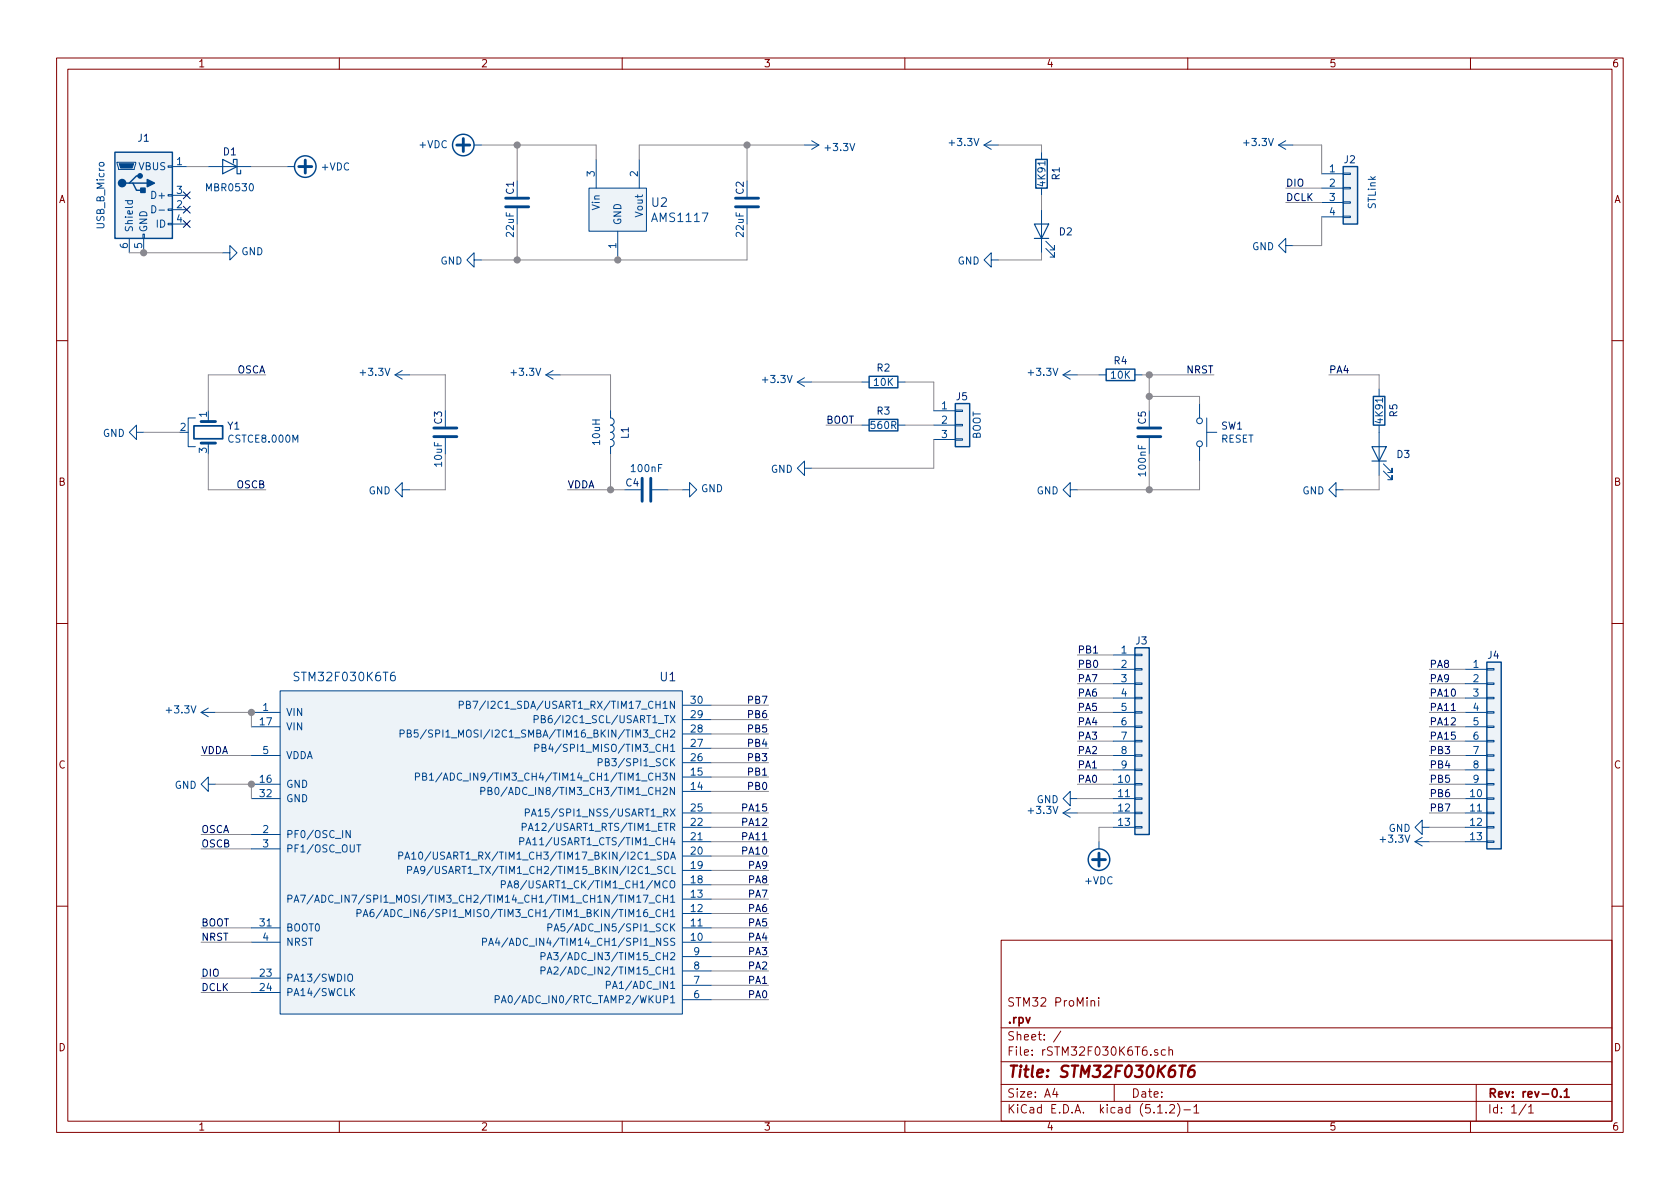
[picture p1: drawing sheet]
EESchema Schematic File Version 4
LIBS:rSTM32F030K6T6-cache
EELAYER 29 0
EELAYER END
$Descr A4 11693 8268
encoding utf-8
Sheet 1 1
Title "STM32F030K6T6"
Date ""
Rev "rev-0.1"
Comp ".rpv"
Comment1 "STM32 ProMini"
Comment2 ""
Comment3 ""
Comment4 ""
$EndDescr
$Comp
L rLibrary:AMS1117 U2
U 1 1
P 4300 1400
F 0 "U2" H 4528 1403 60  0000 L CNN
F 1 "AMS1117" H 4528 1297 60  0000 L CNN
F 2 "TO_SOT_Packages_SMD:SOT-223-3_TabPin2" H 4250 1550 60  0001 C CNN
F 3 "" H 4250 1550 60  0001 C CNN
	1    4300 1400
	1    0    0    -1  
$EndComp
$Comp
L Device:C C5
U 1 1
P 8000 3000
F 0 "C5" V 7950 3050 50  0000 L CNN
F 1 "100nF" V 7950 2800 50  0000 C CNN
F 2 "Capacitors_SMD:C_0805" H 8038 2850 50  0001 C CNN
F 3 "~" H 8000 3000 50  0001 C CNN
	1    8000 3000
	1    0    0    -1  
$EndComp
$Comp
L Device:LED D2
U 1 1
P 7250 1600
F 0 "D2" V 7243 1483 50  0000 R CNN
F 1 "LED" V 7198 1483 50  0001 R CNN
F 2 "LEDs:LED_0805" H 7250 1600 50  0001 C CNN
F 3 "~" H 7250 1600 50  0001 C CNN
	1    7250 1600
	0    -1   -1   0   
$EndComp
$Comp
L Device:LED D3
U 1 1
P 9600 3150
F 0 "D3" V 9593 3033 50  0000 R CNN
F 1 "LED" V 9548 3033 50  0001 R CNN
F 2 "LEDs:LED_0805" H 9600 3150 50  0001 C CNN
F 3 "~" H 9600 3150 50  0001 C CNN
	1    9600 3150
	0    -1   -1   0   
$EndComp
$Comp
L Device:R R1
U 1 1
P 7250 1200
F 0 "R1" V 7350 1150 50  0000 L CNN
F 1 "4K91" V 7250 1200 50  0000 C CNN
F 2 "Resistors_SMD:R_0603" V 7180 1200 50  0001 C CNN
F 3 "~" H 7250 1200 50  0001 C CNN
	1    7250 1200
	1    0    0    -1  
$EndComp
$Comp
L Device:R R2
U 1 1
P 6150 2650
F 0 "R2" V 6050 2650 50  0000 C CNN
F 1 "10K" V 6150 2650 50  0000 C CNN
F 2 "Resistors_SMD:R_0603" V 6080 2650 50  0001 C CNN
F 3 "~" H 6150 2650 50  0001 C CNN
	1    6150 2650
	0    1    1    0   
$EndComp
$Comp
L Device:R R3
U 1 1
P 6150 2950
F 0 "R3" V 6050 2950 50  0000 C CNN
F 1 "560R" V 6150 2950 50  0000 C CNN
F 2 "Resistors_SMD:R_0603" V 6080 2950 50  0001 C CNN
F 3 "~" H 6150 2950 50  0001 C CNN
	1    6150 2950
	0    1    1    0   
$EndComp
$Comp
L Device:R R4
U 1 1
P 7800 2600
F 0 "R4" V 7700 2600 50  0000 C CNN
F 1 "10K" V 7800 2600 50  0000 C CNN
F 2 "Resistors_SMD:R_0603" V 7730 2600 50  0001 C CNN
F 3 "~" H 7800 2600 50  0001 C CNN
	1    7800 2600
	0    1    1    0   
$EndComp
$Comp
L Device:R R5
U 1 1
P 9600 2850
F 0 "R5" V 9700 2800 50  0000 L CNN
F 1 "4K91" V 9600 2850 50  0000 C CNN
F 2 "Resistors_SMD:R_0603" V 9530 2850 50  0001 C CNN
F 3 "~" H 9600 2850 50  0001 C CNN
	1    9600 2850
	1    0    0    -1  
$EndComp
$Comp
L Device:Crystal_GND2 Y1
U 1 1
P 1450 3000
F 0 "Y1" V 1404 3130 50  0000 L CNN
F 1 "CSTCE8.000M" V 1495 3130 50  0000 L CNN
F 2 ".rpvM:Crystal_CSTCE_3pin_3.2x1.3" H 1450 3000 50  0001 C CNN
F 3 "~" H 1450 3000 50  0001 C CNN
	1    1450 3000
	0    1    1    0   
$EndComp
$Comp
L Connector:USB_B_Micro J1
U 1 1
P 1000 1350
F 0 "J1" H 1000 1750 50  0000 C CNN
F 1 "USB_B_Micro" V 700 1350 50  0000 C CNN
F 2 "Connectors_USB:USB_Micro-B_Molex_47346-0001" H 1150 1300 50  0001 C CNN
F 3 "~" H 1150 1300 50  0001 C CNN
	1    1000 1350
	1    0    0    -1  
$EndComp
$Comp
L Device:D_Schottky D1
U 1 1
P 1600 1150
F 0 "D1" H 1600 1050 50  0000 C CNN
F 1 "MBR0530" H 1600 1300 50  0000 C CNN
F 2 "Diodes_SMD:D_SOD-123" H 1600 1150 50  0001 C CNN
F 3 "~" H 1600 1150 50  0001 C CNN
	1    1600 1150
	-1   0    0    1   
$EndComp
$Comp
L Connector_Generic:Conn_01x04 J2
U 1 1
P 9400 1300
F 0 "J2" H 9350 1500 50  0000 L CNN
F 1 "STLink" V 9550 1150 50  0000 L CNN
F 2 "Pin_Headers:Pin_Header_Straight_1x04_Pitch2.54mm" H 9400 1300 50  0001 C CNN
F 3 "~" H 9400 1300 50  0001 C CNN
	1    9400 1300
	1    0    0    -1  
$EndComp
Wire Wire Line
	1450 1150 1300 1150
$Comp
L power:+VDC #PWR0101
U 1 1
P 2000 1150
F 0 "#PWR0101" H 2000 1050 50  0001 C CNN
F 1 "+VDC" V 2000 1380 50  0000 L CNN
F 2 "" H 2000 1150 50  0001 C CNN
F 3 "" H 2000 1150 50  0001 C CNN
	1    2000 1150
	0    1    1    0   
$EndComp
$Comp
L power:GND #PWR0102
U 1 1
P 1550 1750
F 0 "#PWR0102" H 1550 1500 50  0001 C CNN
F 1 "GND" V 1555 1622 50  0000 R CNN
F 2 "" H 1550 1750 50  0001 C CNN
F 3 "" H 1550 1750 50  0001 C CNN
	1    1550 1750
	0    -1   -1   0   
$EndComp
Wire Wire Line
	900  1750 1000 1750
Wire Wire Line
	1000 1750 1550 1750
Connection ~ 1000 1750
Wire Wire Line
	1750 1150 2000 1150
Wire Wire Line
	4150 1000 4150 1100
Wire Wire Line
	3600 1250 3600 1000
Wire Wire Line
	3600 1000 4150 1000
Wire Wire Line
	4300 1800 5200 1800
Connection ~ 4300 1800
Wire Wire Line
	3600 1550 3600 1800
Wire Wire Line
	3600 1800 4300 1800
Wire Wire Line
	5200 1550 5200 1800
Wire Wire Line
	5200 1250 5200 1000
Wire Wire Line
	5200 1000 4450 1000
Wire Wire Line
	4450 1000 4450 1100
$Comp
L power:+3.3V #PWR0103
U 1 1
P 5600 1000
F 0 "#PWR0103" H 5600 850 50  0001 C CNN
F 1 "+3.3V" V 5615 1128 50  0000 L CNN
F 2 "" H 5600 1000 50  0001 C CNN
F 3 "" H 5600 1000 50  0001 C CNN
	1    5600 1000
	0    1    1    0   
$EndComp
Wire Wire Line
	5600 1000 5200 1000
Connection ~ 5200 1000
$Comp
L power:GND #PWR0104
U 1 1
P 6950 1800
F 0 "#PWR0104" H 6950 1550 50  0001 C CNN
F 1 "GND" V 6955 1672 50  0000 R CNN
F 2 "" H 6950 1800 50  0001 C CNN
F 3 "" H 6950 1800 50  0001 C CNN
	1    6950 1800
	0    1    1    0   
$EndComp
$Comp
L power:+3.3V #PWR0105
U 1 1
P 6950 1000
F 0 "#PWR0105" H 6950 850 50  0001 C CNN
F 1 "+3.3V" V 6965 1128 50  0000 L CNN
F 2 "" H 6950 1000 50  0001 C CNN
F 3 "" H 6950 1000 50  0001 C CNN
	1    6950 1000
	0    -1   -1   0   
$EndComp
Wire Wire Line
	6950 1000 7250 1000
Wire Wire Line
	7250 1000 7250 1050
Wire Wire Line
	6950 1800 7250 1800
Wire Wire Line
	7250 1800 7250 1750
Wire Wire Line
	7250 1450 7250 1350
$Comp
L power:+3.3V #PWR0106
U 1 1
P 9000 1000
F 0 "#PWR0106" H 9000 850 50  0001 C CNN
F 1 "+3.3V" V 9015 1128 50  0000 L CNN
F 2 "" H 9000 1000 50  0001 C CNN
F 3 "" H 9000 1000 50  0001 C CNN
	1    9000 1000
	0    -1   -1   0   
$EndComp
Wire Wire Line
	9200 1200 9200 1000
Wire Wire Line
	9200 1000 9000 1000
$Comp
L power:GND #PWR0107
U 1 1
P 9000 1700
F 0 "#PWR0107" H 9000 1450 50  0001 C CNN
F 1 "GND" V 9005 1572 50  0000 R CNN
F 2 "" H 9000 1700 50  0001 C CNN
F 3 "" H 9000 1700 50  0001 C CNN
	1    9000 1700
	0    1    1    0   
$EndComp
Wire Wire Line
	9200 1500 9200 1700
Wire Wire Line
	9200 1700 9000 1700
Text Label 8950 1300 0    50   ~ 0
DIO
Text Label 8950 1400 0    50   ~ 0
DCLK
Wire Wire Line
	9200 1400 8950 1400
Wire Wire Line
	8950 1300 9200 1300
$Comp
L power:GND #PWR0108
U 1 1
P 1000 3000
F 0 "#PWR0108" H 1000 2750 50  0001 C CNN
F 1 "GND" V 1005 2872 50  0000 R CNN
F 2 "" H 1000 3000 50  0001 C CNN
F 3 "" H 1000 3000 50  0001 C CNN
	1    1000 3000
	0    1    1    0   
$EndComp
Wire Wire Line
	1250 3000 1000 3000
Text Label 1400 5900 0    50   ~ 0
OSCB
Text Label 1400 5800 0    50   ~ 0
OSCA
Wire Wire Line
	1750 5800 1400 5800
Wire Wire Line
	1750 5900 1400 5900
Connection ~ 3600 1800
Connection ~ 3600 1000
Wire Wire Line
	3350 1800 3600 1800
Wire Wire Line
	3350 1000 3600 1000
$Comp
L power:+VDC #PWR0109
U 1 1
P 3350 1000
F 0 "#PWR0109" H 3350 900 50  0001 C CNN
F 1 "+VDC" V 3350 1229 50  0000 L CNN
F 2 "" H 3350 1000 50  0001 C CNN
F 3 "" H 3350 1000 50  0001 C CNN
	1    3350 1000
	0    -1   -1   0   
$EndComp
$Comp
L power:GND #PWR0110
U 1 1
P 3350 1800
F 0 "#PWR0110" H 3350 1550 50  0001 C CNN
F 1 "GND" V 3355 1672 50  0000 R CNN
F 2 "" H 3350 1800 50  0001 C CNN
F 3 "" H 3350 1800 50  0001 C CNN
	1    3350 1800
	0    1    1    0   
$EndComp
$Comp
L Device:C C1
U 1 1
P 3600 1400
F 0 "C1" V 3550 1450 50  0000 L CNN
F 1 "22uF" V 3550 1150 50  0000 L CNN
F 2 "Capacitors_SMD:C_0805" H 3638 1250 50  0001 C CNN
F 3 "~" H 3600 1400 50  0001 C CNN
	1    3600 1400
	1    0    0    -1  
$EndComp
Wire Wire Line
	3100 2850 3100 2600
Wire Wire Line
	3100 3150 3100 3400
Wire Wire Line
	2850 3400 3100 3400
Wire Wire Line
	2850 2600 3100 2600
$Comp
L power:GND #PWR0111
U 1 1
P 2850 3400
F 0 "#PWR0111" H 2850 3150 50  0001 C CNN
F 1 "GND" V 2855 3272 50  0000 R CNN
F 2 "" H 2850 3400 50  0001 C CNN
F 3 "" H 2850 3400 50  0001 C CNN
	1    2850 3400
	0    1    1    0   
$EndComp
$Comp
L Device:C C3
U 1 1
P 3100 3000
F 0 "C3" V 3050 3050 50  0000 L CNN
F 1 "10uF" V 3050 2750 50  0000 L CNN
F 2 "Capacitors_SMD:C_0805" H 3138 2850 50  0001 C CNN
F 3 "~" H 3100 3000 50  0001 C CNN
	1    3100 3000
	1    0    0    -1  
$EndComp
$Comp
L power:+3.3V #PWR0112
U 1 1
P 2850 2600
F 0 "#PWR0112" H 2850 2450 50  0001 C CNN
F 1 "+3.3V" V 2865 2728 50  0000 L CNN
F 2 "" H 2850 2600 50  0001 C CNN
F 3 "" H 2850 2600 50  0001 C CNN
	1    2850 2600
	0    -1   -1   0   
$EndComp
$Comp
L power:+3.3V #PWR0113
U 1 1
P 1500 4950
F 0 "#PWR0113" H 1500 4800 50  0001 C CNN
F 1 "+3.3V" V 1515 5078 50  0000 L CNN
F 2 "" H 1500 4950 50  0001 C CNN
F 3 "" H 1500 4950 50  0001 C CNN
	1    1500 4950
	0    -1   -1   0   
$EndComp
$Comp
L power:GND #PWR0114
U 1 1
P 1500 5450
F 0 "#PWR0114" H 1500 5200 50  0001 C CNN
F 1 "GND" V 1505 5322 50  0000 R CNN
F 2 "" H 1500 5450 50  0001 C CNN
F 3 "" H 1500 5450 50  0001 C CNN
	1    1500 5450
	0    1    1    0   
$EndComp
Wire Wire Line
	1750 5450 1500 5450
Wire Wire Line
	1500 4950 1750 4950
Text Label 1400 5250 0    50   ~ 0
VDDA
Wire Wire Line
	1750 5250 1400 5250
Text Label 3950 3400 0    50   ~ 0
VDDA
$Comp
L power:+3.3V #PWR0115
U 1 1
P 3900 2600
F 0 "#PWR0115" H 3900 2450 50  0001 C CNN
F 1 "+3.3V" V 3915 2728 50  0000 L CNN
F 2 "" H 3900 2600 50  0001 C CNN
F 3 "" H 3900 2600 50  0001 C CNN
	1    3900 2600
	0    -1   -1   0   
$EndComp
Wire Wire Line
	3900 2600 4250 2600
Wire Wire Line
	4250 2600 4250 2850
Wire Wire Line
	4250 3150 4250 3400
Wire Wire Line
	4250 3400 3950 3400
Text Label 1400 6800 0    50   ~ 0
DIO
Text Label 1400 6900 0    50   ~ 0
DCLK
Wire Wire Line
	1750 6800 1400 6800
Wire Wire Line
	1750 6900 1400 6900
NoConn ~ 1300 1350
NoConn ~ 1300 1450
NoConn ~ 1300 1550
Text Label 1850 2600 2    50   ~ 0
OSCA
Text Label 1850 3400 2    50   ~ 0
OSCB
Wire Wire Line
	1850 2600 1450 2600
Wire Wire Line
	1450 2600 1450 2850
Wire Wire Line
	1450 3400 1850 3400
Wire Wire Line
	1450 3150 1450 3400
Text Label 1400 6450 0    50   ~ 0
BOOT
Wire Wire Line
	1750 6450 1400 6450
$Comp
L power:+3.3V #PWR0116
U 1 1
P 5650 2650
F 0 "#PWR0116" H 5650 2500 50  0001 C CNN
F 1 "+3.3V" V 5665 2778 50  0000 L CNN
F 2 "" H 5650 2650 50  0001 C CNN
F 3 "" H 5650 2650 50  0001 C CNN
	1    5650 2650
	0    -1   -1   0   
$EndComp
$Comp
L power:GND #PWR0117
U 1 1
P 5650 3250
F 0 "#PWR0117" H 5650 3000 50  0001 C CNN
F 1 "GND" V 5655 3122 50  0000 R CNN
F 2 "" H 5650 3250 50  0001 C CNN
F 3 "" H 5650 3250 50  0001 C CNN
	1    5650 3250
	0    1    1    0   
$EndComp
Text Label 5750 2950 0    50   ~ 0
BOOT
Wire Wire Line
	5750 2950 6000 2950
Wire Wire Line
	5650 2650 6000 2650
Wire Wire Line
	6300 2650 6500 2650
Wire Wire Line
	6500 2650 6500 2850
Text Label 1400 6550 0    50   ~ 0
NRST
Text Label 8450 2600 2    50   ~ 0
NRST
$Comp
L power:+3.3V #PWR0118
U 1 1
P 7500 2600
F 0 "#PWR0118" H 7500 2450 50  0001 C CNN
F 1 "+3.3V" V 7515 2728 50  0000 L CNN
F 2 "" H 7500 2600 50  0001 C CNN
F 3 "" H 7500 2600 50  0001 C CNN
	1    7500 2600
	0    -1   -1   0   
$EndComp
$Comp
L power:GND #PWR0119
U 1 1
P 7500 3400
F 0 "#PWR0119" H 7500 3150 50  0001 C CNN
F 1 "GND" V 7505 3272 50  0000 R CNN
F 2 "" H 7500 3400 50  0001 C CNN
F 3 "" H 7500 3400 50  0001 C CNN
	1    7500 3400
	0    1    1    0   
$EndComp
$Comp
L Switch:SW_Push SW1
U 1 1
P 8350 3000
F 0 "SW1" V 8304 3148 50  0000 L CNN
F 1 "RESET" V 8395 3148 50  0000 L CNN
F 2 "Buttons_Switches_SMD:SW_SPST_EVPBF" H 8350 3200 50  0001 C CNN
F 3 "~" H 8350 3200 50  0001 C CNN
	1    8350 3000
	0    1    1    0   
$EndComp
Wire Wire Line
	7500 2600 7650 2600
Wire Wire Line
	7950 2600 8000 2600
Wire Wire Line
	8000 2850 8000 2750
Connection ~ 8000 2600
Wire Wire Line
	8000 2600 8450 2600
Wire Wire Line
	8000 3150 8000 3400
Wire Wire Line
	8000 3400 7500 3400
Wire Wire Line
	8000 3400 8350 3400
Wire Wire Line
	8350 3400 8350 3200
Connection ~ 8000 3400
Wire Wire Line
	8350 2800 8350 2750
Wire Wire Line
	8350 2750 8000 2750
Connection ~ 8000 2750
Wire Wire Line
	8000 2750 8000 2600
$Comp
L Device:C C2
U 1 1
P 5200 1400
F 0 "C2" V 5150 1450 50  0000 L CNN
F 1 "22uF" V 5150 1150 50  0000 L CNN
F 2 "Capacitors_SMD:C_0805" H 5238 1250 50  0001 C CNN
F 3 "~" H 5200 1400 50  0001 C CNN
	1    5200 1400
	1    0    0    -1  
$EndComp
$Comp
L power:GND #PWR0120
U 1 1
P 9350 3400
F 0 "#PWR0120" H 9350 3150 50  0001 C CNN
F 1 "GND" V 9355 3272 50  0000 R CNN
F 2 "" H 9350 3400 50  0001 C CNN
F 3 "" H 9350 3400 50  0001 C CNN
	1    9350 3400
	0    1    1    0   
$EndComp
Wire Wire Line
	9600 3300 9600 3400
Wire Wire Line
	9600 3400 9350 3400
Text Label 9250 2600 0    50   ~ 0
PA4
Wire Wire Line
	9250 2600 9600 2600
Wire Wire Line
	9600 2600 9600 2700
Text Label 7500 5050 0    50   ~ 0
PA4
Text Label 7500 5150 0    50   ~ 0
PA3
Text Label 7500 5250 0    50   ~ 0
PA2
Text Label 7500 5350 0    50   ~ 0
PA1
Text Label 7500 5450 0    50   ~ 0
PA0
Text Label 7500 4950 0    50   ~ 0
PA5
Text Label 7500 4850 0    50   ~ 0
PA6
Text Label 7500 4750 0    50   ~ 0
PA7
Text Label 9950 4750 0    50   ~ 0
PA9
Text Label 9950 4850 0    50   ~ 0
PA10
$Comp
L power:GND #PWR0121
U 1 1
P 7500 5550
F 0 "#PWR0121" H 7500 5300 50  0001 C CNN
F 1 "GND" V 7505 5422 50  0000 R CNN
F 2 "" H 7500 5550 50  0001 C CNN
F 3 "" H 7500 5550 50  0001 C CNN
	1    7500 5550
	0    1    1    0   
$EndComp
$Comp
L power:GND #PWR0122
U 1 1
P 9950 5750
F 0 "#PWR0122" H 9950 5500 50  0001 C CNN
F 1 "GND" V 9955 5622 50  0000 R CNN
F 2 "" H 9950 5750 50  0001 C CNN
F 3 "" H 9950 5750 50  0001 C CNN
	1    9950 5750
	0    1    1    0   
$EndComp
$Comp
L power:+3.3V #PWR0123
U 1 1
P 7500 5650
F 0 "#PWR0123" H 7500 5500 50  0001 C CNN
F 1 "+3.3V" V 7515 5778 50  0000 L CNN
F 2 "" H 7500 5650 50  0001 C CNN
F 3 "" H 7500 5650 50  0001 C CNN
	1    7500 5650
	0    -1   -1   0   
$EndComp
$Comp
L power:+3.3V #PWR0124
U 1 1
P 9950 5850
F 0 "#PWR0124" H 9950 5700 50  0001 C CNN
F 1 "+3.3V" V 9965 5978 50  0000 L CNN
F 2 "" H 9950 5850 50  0001 C CNN
F 3 "" H 9950 5850 50  0001 C CNN
	1    9950 5850
	0    -1   -1   0   
$EndComp
$Comp
L power:+VDC #PWR0125
U 1 1
P 7650 5850
F 0 "#PWR0125" H 7650 5750 50  0001 C CNN
F 1 "+VDC" H 7650 6125 50  0000 C CNN
F 2 "" H 7650 5850 50  0001 C CNN
F 3 "" H 7650 5850 50  0001 C CNN
	1    7650 5850
	-1   0    0    1   
$EndComp
Text Label 5350 6950 2    50   ~ 0
PA0
Text Label 5350 6850 2    50   ~ 0
PA1
Text Label 5350 6750 2    50   ~ 0
PA2
Text Label 5350 6650 2    50   ~ 0
PA3
Text Label 5350 6550 2    50   ~ 0
PA4
Text Label 5350 6450 2    50   ~ 0
PA5
Text Label 5350 6350 2    50   ~ 0
PA6
Text Label 5350 6250 2    50   ~ 0
PA7
Text Label 5350 6050 2    50   ~ 0
PA9
Text Label 5350 5950 2    50   ~ 0
PA10
Text Label 5350 5400 2    50   ~ 0
PB1
Wire Wire Line
	4950 6950 5350 6950
Wire Wire Line
	5350 6850 4950 6850
Wire Wire Line
	4950 6750 5350 6750
Wire Wire Line
	5350 6650 4950 6650
Wire Wire Line
	4950 6550 5350 6550
Wire Wire Line
	4950 6450 5350 6450
Wire Wire Line
	5350 6350 4950 6350
Wire Wire Line
	4950 6250 5350 6250
Wire Wire Line
	5350 5400 4950 5400
Wire Wire Line
	4950 6050 5350 6050
Wire Wire Line
	5350 5950 4950 5950
Wire Wire Line
	7750 5050 7500 5050
Wire Wire Line
	7750 5150 7500 5150
Wire Wire Line
	7750 5250 7500 5250
Wire Wire Line
	7750 5350 7500 5350
Wire Wire Line
	7750 5450 7500 5450
Wire Wire Line
	7750 5550 7500 5550
Wire Wire Line
	7750 5650 7500 5650
Wire Wire Line
	7750 5750 7650 5750
Wire Wire Line
	7650 5750 7650 5850
Wire Wire Line
	7750 4950 7500 4950
Wire Wire Line
	7750 4850 7500 4850
Wire Wire Line
	7750 4750 7500 4750
Wire Wire Line
	10200 4750 9950 4750
Wire Wire Line
	10200 4850 9950 4850
Wire Wire Line
	10200 5750 9950 5750
Wire Wire Line
	9950 5850 10200 5850
$Comp
L Device:L L1
U 1 1
P 4250 3000
F 0 "L1" V 4350 2950 50  0000 L CNN
F 1 "10uH" V 4150 3000 50  0000 C CNN
F 2 "Inductors_SMD:L_0805" H 4250 3000 50  0001 C CNN
F 3 "~" H 4250 3000 50  0001 C CNN
	1    4250 3000
	1    0    0    -1  
$EndComp
$Comp
L Connector_Generic:Conn_01x03 J5
U 1 1
P 6700 2950
F 0 "J5" H 6650 3150 50  0000 L CNN
F 1 "BOOT" V 6800 2850 50  0000 L CNN
F 2 "Pin_Headers:Pin_Header_Straight_1x03_Pitch2.54mm" H 6700 2950 50  0001 C CNN
F 3 "~" H 6700 2950 50  0001 C CNN
	1    6700 2950
	1    0    0    -1  
$EndComp
Wire Wire Line
	6300 2950 6500 2950
Wire Wire Line
	6500 3050 6500 3250
Wire Wire Line
	5650 3250 6500 3250
$Comp
L rLibrary:STM32F030K6T6 U1
U 1 1
P 3400 5950
F 0 "U1" H 4650 7200 60  0000 C CNN
F 1 "STM32F030K6T6" H 2400 7200 60  0000 C CNN
F 2 "Housings_QFP:LQFP-32_7x7mm_Pitch0.8mm" H 2450 5900 60  0001 C CNN
F 3 "" H 2450 5900 60  0001 C CNN
	1    3400 5950
	1    0    0    -1  
$EndComp
Wire Wire Line
	1750 5050 1750 4950
Connection ~ 1750 4950
Wire Wire Line
	1750 5550 1750 5450
Connection ~ 1750 5450
Wire Wire Line
	1750 6550 1400 6550
$Comp
L Device:C C4
U 1 1
P 4500 3400
F 0 "C4" V 4450 3250 50  0000 L CNN
F 1 "100nF" V 4350 3400 50  0000 C CNN
F 2 "Capacitors_SMD:C_0805" H 4538 3250 50  0001 C CNN
F 3 "~" H 4500 3400 50  0001 C CNN
	1    4500 3400
	0    1    1    0   
$EndComp
$Comp
L power:GND #PWR0126
U 1 1
P 4750 3400
F 0 "#PWR0126" H 4750 3150 50  0001 C CNN
F 1 "GND" V 4755 3272 50  0000 R CNN
F 2 "" H 4750 3400 50  0001 C CNN
F 3 "" H 4750 3400 50  0001 C CNN
	1    4750 3400
	0    -1   -1   0   
$EndComp
Wire Wire Line
	4750 3400 4650 3400
Wire Wire Line
	4350 3400 4250 3400
Connection ~ 4250 3400
$Comp
L Connector_Generic:Conn_01x13 J3
U 1 1
P 7950 5150
F 0 "J3" H 7900 5850 50  0000 L CNN
F 1 " " H 8030 5101 50  0001 L CNN
F 2 "Pin_Headers:Pin_Header_Straight_1x13_Pitch2.54mm" H 7950 5150 50  0001 C CNN
F 3 "~" H 7950 5150 50  0001 C CNN
	1    7950 5150
	1    0    0    -1  
$EndComp
$Comp
L Connector_Generic:Conn_01x13 J4
U 1 1
P 10400 5250
F 0 "J4" H 10350 5950 50  0000 L CNN
F 1 " " H 10480 5201 50  0001 L CNN
F 2 "Pin_Headers:Pin_Header_Straight_1x13_Pitch2.54mm" H 10400 5250 50  0001 C CNN
F 3 "~" H 10400 5250 50  0001 C CNN
	1    10400 5250
	1    0    0    -1  
$EndComp
Text Label 5350 6150 2    50   ~ 0
PA8
Wire Wire Line
	5350 6150 4950 6150
Text Label 5350 5850 2    50   ~ 0
PA11
Wire Wire Line
	5350 5850 4950 5850
Text Label 5350 5750 2    50   ~ 0
PA12
Wire Wire Line
	5350 5750 4950 5750
Text Label 5350 5650 2    50   ~ 0
PA15
Wire Wire Line
	5350 5650 4950 5650
Text Label 5350 5500 2    50   ~ 0
PB0
Wire Wire Line
	5350 5500 4950 5500
Text Label 5350 5200 2    50   ~ 0
PB4
Wire Wire Line
	5350 5200 4950 5200
Text Label 5350 5300 2    50   ~ 0
PB3
Wire Wire Line
	5350 5300 4950 5300
Text Label 5350 5100 2    50   ~ 0
PB5
Wire Wire Line
	5350 5100 4950 5100
Text Label 5350 4900 2    50   ~ 0
PB7
Wire Wire Line
	5350 4900 4950 4900
Text Label 5350 5000 2    50   ~ 0
PB6
Wire Wire Line
	5350 5000 4950 5000
Wire Wire Line
	7750 4550 7500 4550
Text Label 7500 4550 0    50   ~ 0
PB1
Wire Wire Line
	7750 4650 7500 4650
Text Label 7500 4650 0    50   ~ 0
PB0
Text Label 9950 4650 0    50   ~ 0
PA8
Wire Wire Line
	10200 4650 9950 4650
Text Label 9950 4950 0    50   ~ 0
PA11
Text Label 9950 5050 0    50   ~ 0
PA12
Wire Wire Line
	10200 4950 9950 4950
Wire Wire Line
	10200 5050 9950 5050
Text Label 9950 5150 0    50   ~ 0
PA15
Wire Wire Line
	10200 5150 9950 5150
Wire Wire Line
	10200 5250 9950 5250
Text Label 9950 5250 0    50   ~ 0
PB3
Wire Wire Line
	10200 5350 9950 5350
Text Label 9950 5350 0    50   ~ 0
PB4
Wire Wire Line
	10200 5450 9950 5450
Text Label 9950 5450 0    50   ~ 0
PB5
Wire Wire Line
	10200 5550 9950 5550
Text Label 9950 5550 0    50   ~ 0
PB6
Wire Wire Line
	10200 5650 9950 5650
Text Label 9950 5650 0    50   ~ 0
PB7
$EndSCHEMATC
